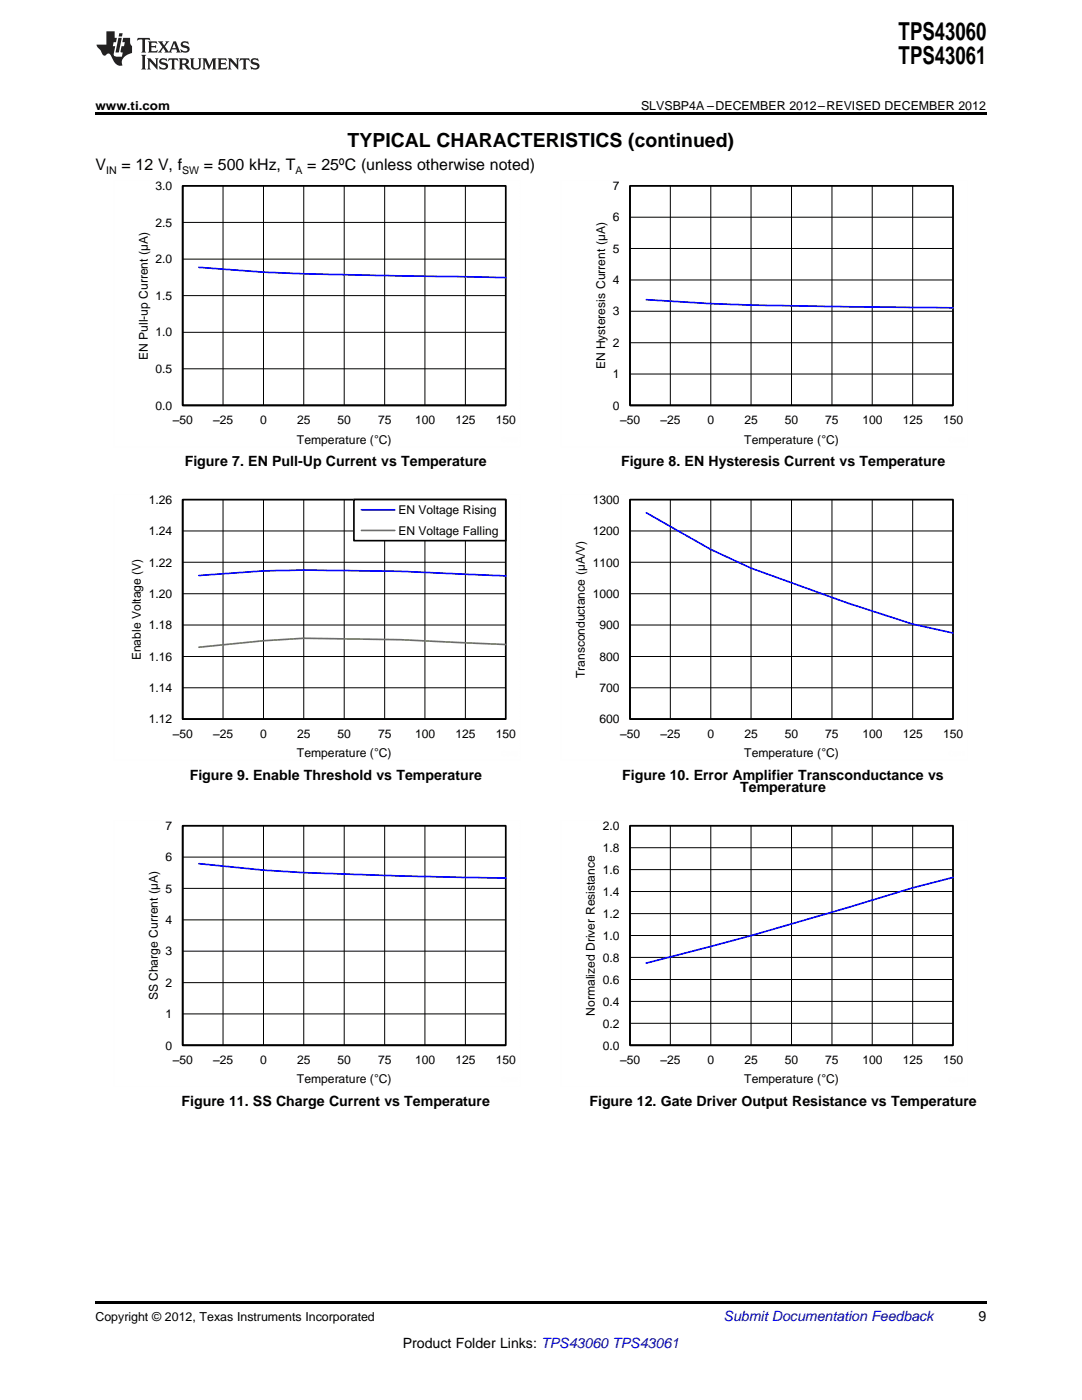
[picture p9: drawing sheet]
<svg xmlns="http://www.w3.org/2000/svg" width="216mm" height="279mm" viewBox="0 0 216 279" stroke-linecap="round" stroke-linejoin="round" font-family="sans-serif">
<g fill="none" stroke="#000" stroke-width=".2">
<path d="M36.5 99.7h64.4v43.8h-64.4M44.5 99.7v43.8M52.6 99.7v43.8M60.6 99.7v43.8M68.7 99.7v43.8M76.8 99.7v43.8M84.8 99.7v43.8M92.9 99.7v43.8M36.5 118.5h64.4M36.5 112.2h64.4M36.5 106h64.4M36.5 137.3h64.4"/>
<path d="M36.5 131h64.4M36.5 124.7h64.4M36.5 164.8h64.4v43.8h-64.4M36.5 177.3h64.4M36.5 171.1h64.4M44.5 164.8v43.8M52.6 164.8v43.8M60.6 164.8v43.8M68.7 164.8v43.8M76.8 164.8v43.8M84.8 164.8v43.8M92.9 164.8v43.8"/>
<path d="M125.7 164.8h64.4v43.8h-64.4M125.7 177.9h64.4M125.7 173.6h64.4M125.7 169.2h64.4M133.8 164.8v43.8M141.8 164.8v43.8M149.9 164.8v43.8M157.9 164.8v43.8M166 164.8v43.8M174 164.8v43.8M182.1 164.8v43.8M36.5 196.1h64.4"/>
<path d="M36.5 189.8h64.4M36.5 183.6h64.4M125.7 199.9h64.4M125.7 195.5h64.4M125.7 191.1h64.4M125.7 186.7h64.4M125.7 182.3h64.4M36.5 202.3h64.4M125.7 204.2h64.4"/>
</g>
<path d="M36.5 99.7h64.4v43.8h-64.4zM36.5 99.7v43.8h64.4M36.5 164.8h64.4v43.8h-64.4zM36.5 164.8v43.8h64.4M125.7 164.8h64.5v43.8h-64.5zM125.7 164.8v43.8h64.5" fill="none" stroke="#000" stroke-width=".33"/>
<path d="M39.7 114.9l12.9-1 8-.1 19.4 .2 20.9 .9M39.7 172.4l12.9 1.3a1071.2 1071.2 0 0 0 48.3 1.5M190.2 175.1l-8.1 2.1a890.3 890.3 0 0 1-53.1 15" fill="none" stroke="#00f" stroke-width=".33"/>
<path d="M22.7 163.7h81.2v53.1h-81.2zM112 163.7h81.1v53.1h-81.1z" fill="none" stroke="#fefefe" stroke-width=".2" stroke-dasharray=".4 .1" stroke-linecap="butt"/>
<path d="M100.9 128.6l-20.9-.9-19.4-.3-8 .5-12.9 1.3" fill="none" stroke="#77933c" stroke-width=".33"/>
<path d="M70.6 99.7h30.4v8.2h-30.4z" fill-rule="evenodd" fill="#fff"/>
<path d="M36.5 37.1h64.4v43.8h-64.4zM36.5 37.1v43.8h64.4M125.7 37.1h64.5v43.8h-64.5zM125.7 37.1v43.8h64.5M70.6 99.7h30.3v8.2h-30.3zM125.7 99.7h64.5v43.8h-64.5zM125.7 99.7v43.8h64.5" fill="none" stroke="#000" stroke-width=".33"/>
<path d="M39.7 53.4l12.9 .9 8 .3 40.3 .8M129 59.8l12.8 .8a1885 1885 0 0 0 48.4 .8M72.1 101.7h6.7M129 102.3l12.8 7.3 8.1 3.8 19.3 7 12.9 4.1 8.1 1.8" fill="none" stroke="#00f" stroke-width=".33"/>
<path d="M72.1 105.9h6.7" fill="none" stroke="#77933c" stroke-width=".33"/>
<path d="M22.7 36h81.2v53.1h-81.2zM112 36h81.1v53.1h-81.1zM22.7 98.6h81.2v53.2h-81.2zM112 98.6h81.1v53.2h-81.1z" fill="none" stroke="#fefefe" stroke-width=".2" stroke-dasharray=".4 .1" stroke-linecap="butt"/>
<g fill="none" stroke="#000" stroke-width=".2">
<path d="M36.5 37.1h64.4v43.8h-64.4M44.5 37.1v43.8M52.6 37.1v43.8M60.6 37.1v43.8M68.7 37.1v43.8M76.8 37.1v43.8M84.8 37.1v43.8M92.9 37.1v43.8M125.7 37.1h64.4v43.8h-64.4M133.8 37.1v43.8M141.8 37.1v43.8M149.9 37.1v43.8"/>
<path d="M157.9 37.1v43.8M166 37.1v43.8M174 37.1v43.8M182.1 37.1v43.8M36.5 59h64.4M36.5 51.7h64.4M36.5 44.4h64.4M125.7 55.9h64.4M125.7 49.6h64.4M125.7 43.3h64.4M36.5 73.6h64.4M36.5 66.3h64.4"/>
<path d="M125.7 74.6h64.4M125.7 68.4h64.4M125.7 62.1h64.4M125.7 99.7h64.4v43.8h-64.4M133.8 99.7v43.8M141.8 99.7v43.8M149.9 99.7v43.8M157.9 99.7v43.8M166 99.7v43.8M174 99.7v43.8M182.1 99.7v43.8M125.7 118.5h64.4"/>
<path d="M125.7 112.2h64.4M125.7 106h64.4M125.7 137.3h64.4M125.7 131h64.4M125.7 124.7h64.4"/>
</g>
<g fill="#231f20">
<path d="M27.5 7.6l-.1 .5 .4-.2h.6v.1v2.1l-.2 .4h1l-.3-.4v-2.1l.1-.1h.5l.5 .2-.2-.5zM29.5 8.3l.2 .3v1.5l-.2 .4h1.8l.2-.6a1.04 1.04 0 0 1-1.3 .2v-.7h.6l.3 .2v-.6l-.3 .2h-.6v-.6l.8-.1 .4 .3-.2-.5zM31.5 8.3l.9 1.1-.9 1.1h.8l-.2-.2 .5-.7 .4 .7-.2 .2h1.5l-.1-.2 .1-.4h.9l.1 .4-.2 .2h1l-.3-.3-.7-1.9h-.5l-.9 2-.8-1 .9-1h-.8l.1 .3-.3 .5-.4-.6 .2-.2zM34.7 8.6l.4 1h-.7zM36.3 8.4a.63 .63 0 0 0-.2 .7 .63 .63 0 0 0 .6 .4l.6 .2 .1 .2a.75 .75 0 0 1-.7 .4 .75 .75 0 0 1-.6-.5l.1 .7 .1-.1a1.11 1.11 0 0 0 1.5-.6 1.13 1.13 0 0 0-1.2-.8l-.1-.4a1.04 1.04 0 0 1 1.2 .2l-.2-.5-.1 .1-.5-.2zM28.2 10.9l.2 .4v2.2l-.2 .4h1l-.3-.4v-2.2l.3-.4zM29.3 11.6l.3 .4v1.5l-.3 .4h.8l-.2-.4v-1.3l1.5 1.7v-1.9l.2-.4h-.7l.2 .4v.9l-1.1-1.3zM32 11.8a.62 .62 0 0 0-.2 .7 .62 .62 0 0 0 .6 .4l.6 .1 .1 .3a.76 .76 0 0 1-.7 .3 .76 .76 0 0 1-.6-.4l.1 .7 .1-.1a1.11 1.11 0 0 0 1.5-.6 1.13 1.13 0 0 0-1.2-.8l-.1-.4a1.04 1.04 0 0 1 1.2 .2l-.2-.6-.1 .1-.5-.1zM33.7 11.6l-.2 .6a.61 .61 0 0 1 .8-.3v1.6l-.2 .4h.9l-.2-.4v-1.6a.63 .63 0 0 1 .8 .3l-.2-.6zM35.6 11.6l.3 .4v1.5l-.3 .4h1l-.2-.2v-.8l.5 .2a.76 .76 0 0 0 1.2 .7l-1-1a.58 .58 0 0 0 .6-.5 .58 .58 0 0 0-.5-.6zM36.4 11.9h.1a.45 .45 0 0 1 .5 .1 .45 .45 0 0 1 .1 .5l-.7 .2zM37.9 11.6l.2 .2a2.17 2.17 0 0 0 .3 1.9 .99 .99 0 0 0 1.6-.6v-1.1l.2-.4h-.7l.2 .2a1.92 1.92 0 0 1-.2 1.8 .6 .6 0 0 1-.9-.5v-1.1l.2-.4zM40.4 11.6l.2 .4v1.5l-.2 .4h.7l-.2-.4v-1.4l.8 1.8 .8-1.8v1.4l-.2 .4h.9l-.2-.4v-1.5l.2-.4h-.8l-.6 1.5-.6-1.5zM43.4 11.6l.2 .4v1.5l-.2 .4h1.8l.2-.6a1.04 1.04 0 0 1-1.3 .1v-.6h.5l.4 .2v-.6l-.4 .2h-.5v-.7h.8l.3 .3-.1-.6zM45.5 11.6l.2 .4v1.5l-.2 .4h.7l-.2-.4v-1.3l1.5 1.7v-1.9l.2-.4h-.7l.2 .4v.9l-1.1-1.3zM47.9 11.6l-.1 .6a.61 .61 0 0 1 .8-.3v1.6l-.3 .4h1l-.3-.4 .1-1.6a.63 .63 0 0 1 .7 .3l-.1-.6zM50.2 11.8a.62 .62 0 0 0-.2 .7 .62 .62 0 0 0 .6 .4l.6 .1 .2 .3a.76 .76 0 0 1-.8 .3 .76 .76 0 0 1-.6-.4l.1 .7 .2-.1a1.11 1.11 0 0 0 1.5-.6 1.13 1.13 0 0 0-1.3-.8l-.1-.4a1.04 1.04 0 0 1 1.2 .2l-.1-.6-.2 .1-.5-.1z"/>
<path d="M21.2 6.3v2.6h-1.9l.1 .4 .7 .9a.91 .91 0 0 0 1 .8 .56 .56 0 0 1 .5-.3 .56 .56 0 0 1 .5 .3l.4 .8a1.53 1.53 0 0 0 1.9 1.2 1.54 1.54 0 0 1 1-2.1l.9-.3v-1.4a1.52 1.52 0 0 1-.3-1.6h-1.4l-.2 .8h.5l-.2 .8h-.4l-.2 1v.2l.4 .1-.2 .8a1.93 1.93 0 0 1-1.6-.3l.3-1.8h-.5l.2-.8h.4l.2-.8h-.4v-1.3zM23.6 7.6l-.6 2.9h.7l.6-2.9zM23.8 6.6l-.1 .7h.6l.2-.7z"/>
</g>
<path d="M19 259.7h177.8v.5h-177.8z" fill="#000"/>
<g fill="#fff">
<path d="M156.1 222.4h.4v.7h-.4z"/>
<path d="M66.9 222.4h.3v.7h-.3z"/>
<path d="M156.1 159.8h.4v.7h-.4z"/>
<path d="M66.9 157.3h.3v.7h-.3z"/>
<path d="M156.1 94.7h.4v.7h-.4z"/>
<path d="M66.9 94.7h.3v.7h-.3z"/>
</g>
<path d="M19 22.5h177.8v.5h-177.8z" fill="#000"/>
<g font-size="4.9">
<text x="179.3" y="7.9">TPS43060</text>
<text x="179.3" y="12.8">TPS43061</text>
</g>
<text font-size="3.9" x="69.4" y="29.3">TYPICAL CHARACTERISTICS (continued)</text>
<g font-size="3.2">
<text x="19" y="34">V</text>
<text x="24.2" y="34">= 12 V, f</text>
<text x="40.7" y="34">= 500 kHz, T</text>
<text x="61.3" y="34">= 25ºC (unless otherwise noted)</text>
</g>
<g font-size="2.8">
<text x="36.9" y="93">Figure 7. EN Pull-Up Current vs Temperature</text>
<text x="123.9" y="93">Figure 8. EN Hysteresis Current vs Temperature</text>
<text x="37.9" y="155.6">Figure 9. Enable Threshold vs Temperature</text>
<text x="124.2" y="155.6">Figure 10. Error Amplifier Transconductance vs</text>
<text x="147.7" y="158">Temperature</text>
<text x="36.2" y="220.7">Figure 11. SS Charge Current vs Temperature</text>
<text x="117.6" y="220.7">Figure 12. Gate Driver Output Resistance vs Temperature</text>
<text x="195.3" y="263.6">9</text>
<text x="80.4" y="269">Product Folder Links: TPS43060 TPS43061</text>
</g>
<text font-size="2.8" fill="#0000c8" x="144.4" y="263.6">Submit Documentation Feedback</text>
<g font-size="2.5">
<text x="19" y="21.9">www.ti.com</text>
<text x="127.9" y="21.9">SLVSBP4A –DECEMBER 2012–REVISED DECEMBER 2012</text>
<text x="19" y="263.6">Copyright © 2012, Texas Instruments Incorporated</text>
</g>
<g font-size="2.4">
<text x="31" y="37.9">3.0</text>
<text x="122.3" y="37.9">7</text>
<text x="31" y="45.2">2.5</text>
<text x="122.3" y="44.2">6</text>
<text x="31" y="52.5">2.0</text>
<text x="122.3" y="50.4">5</text>
<text x="31" y="59.8">1.5</text>
<text x="122.3" y="56.7">4</text>
<text x="122.3" y="63">3</text>
<text x="29.5" y="71.8" transform="rotate(-90 29.5 71.8)">EN Pull-up Current (µA)</text>
<text x="31" y="67.1">1.0</text>
<text x="122.3" y="69.2">2</text>
<text x="31" y="74.4">0.5</text>
<text x="120.7" y="73.7" transform="rotate(-90 120.7 73.7)">EN Hysteresis Current (µA)</text>
<text x="122.3" y="75.5">1</text>
<text x="31" y="81.7">0.0</text>
<text x="122.3" y="81.7">0</text>
<text x="34.5" y="84.7">±50</text>
<text x="42.5" y="84.7">±25</text>
<text x="51.9" y="84.7">0</text>
<text x="59.3" y="88.5">Temperature (ÉC)</text>
<text x="59.3" y="84.7">25</text>
<text x="67.4" y="84.7">50</text>
<text x="75.4" y="84.7">75</text>
<text x="82.8" y="84.7">100</text>
<text x="90.9" y="84.7">125</text>
<text x="98.9" y="84.7">150</text>
<text x="123.7" y="84.7">±50</text>
<text x="131.8" y="84.7">±25</text>
<text x="141.2" y="84.7">0</text>
<text x="148.5" y="88.5">Temperature (ÉC)</text>
<text x="148.6" y="84.7">25</text>
<text x="156.6" y="84.7">50</text>
<text x="164.7" y="84.7">75</text>
<text x="172.1" y="84.7">100</text>
<text x="180.1" y="84.7">125</text>
<text x="188.2" y="84.7">150</text>
<text x="29.7" y="100.5">1.26</text>
<text x="118.3" y="100.5">1300</text>
<text x="29.7" y="106.8">1.24</text>
<text x="79.5" y="102.6">EN Voltage Rising</text>
<text x="79.5" y="106.7">EN Voltage Falling</text>
<text x="118.3" y="106.8">1200</text>
<text x="29.7" y="113.1">1.22</text>
<text x="118.3" y="113.1">1100</text>
<text x="29.7" y="119.3">1.20</text>
<text x="118.3" y="119.3">1000</text>
<text x="29.7" y="125.6">1.18</text>
<text x="119.6" y="125.6">900</text>
<text x="28.1" y="131.8" transform="rotate(-90 28.1 131.8)">Enable Voltage (V)</text>
<text x="29.7" y="131.8">1.16</text>
<text x="119.6" y="131.8">800</text>
<text x="116.7" y="135.4" transform="rotate(-90 116.7 135.4)">Transconductance (µA/V)</text>
<text x="29.7" y="138.1">1.14</text>
<text x="119.6" y="138.1">700</text>
<text x="29.7" y="144.4">1.12</text>
<text x="34.5" y="147.3">±50</text>
<text x="42.5" y="147.3">±25</text>
<text x="51.9" y="147.3">0</text>
<text x="59.3" y="147.3">25</text>
<text x="67.4" y="147.3">50</text>
<text x="75.4" y="147.3">75</text>
<text x="82.8" y="147.3">100</text>
<text x="90.9" y="147.3">125</text>
<text x="98.9" y="147.3">150</text>
<text x="119.6" y="144.4">600</text>
<text x="123.7" y="147.3">±50</text>
<text x="131.8" y="147.3">±25</text>
<text x="141.2" y="147.3">0</text>
<text x="148.6" y="147.3">25</text>
<text x="156.6" y="147.3">50</text>
<text x="164.7" y="147.3">75</text>
<text x="172.1" y="147.3">100</text>
<text x="180.1" y="147.3">125</text>
<text x="188.2" y="147.3">150</text>
<text x="59.3" y="151.1">Temperature (ÉC)</text>
<text x="148.5" y="151.1">Temperature (ÉC)</text>
<text x="33" y="165.6">7</text>
<text x="120.3" y="165.6">2.0</text>
<text x="33" y="171.9">6</text>
<text x="120.3" y="170">1.8</text>
<text x="33" y="178.1">5</text>
<text x="120.3" y="178.8">1.4</text>
<text x="120.3" y="174.4">1.6</text>
<text x="33" y="184.4">4</text>
<text x="120.3" y="183.2">1.2</text>
<text x="33" y="190.7">3</text>
<text x="120.3" y="191.9">0.8</text>
<text x="120.3" y="187.5">1.0</text>
<text x="33" y="196.9">2</text>
<text x="120.3" y="196.3">0.6</text>
<text x="31.5" y="199.7" transform="rotate(-90 31.5 199.7)">SS Charge Current (µA)</text>
<text x="33" y="203.2">1</text>
<text x="118.7" y="202.7" transform="rotate(-90 118.7 202.7)">Normalized Driver Resistance</text>
<text x="120.3" y="200.7">0.4</text>
<text x="33" y="209.5">0</text>
<text x="120.3" y="209.5">0.0</text>
<text x="120.3" y="205.1">0.2</text>
<text x="34.5" y="212.4">±50</text>
<text x="42.5" y="212.4">±25</text>
<text x="51.9" y="212.4">0</text>
<text x="59.3" y="212.4">25</text>
<text x="67.4" y="212.4">50</text>
<text x="75.4" y="212.4">75</text>
<text x="82.8" y="212.4">100</text>
<text x="90.9" y="212.4">125</text>
<text x="98.9" y="212.4">150</text>
<text x="123.7" y="212.4">±50</text>
<text x="131.8" y="212.4">±25</text>
<text x="141.2" y="212.4">0</text>
<text x="148.6" y="212.4">25</text>
<text x="156.6" y="212.4">50</text>
<text x="164.7" y="212.4">75</text>
<text x="172.1" y="212.4">100</text>
<text x="180.1" y="212.4">125</text>
<text x="188.2" y="212.4">150</text>
<text x="59.3" y="216.2">Temperature (ÉC)</text>
<text x="148.5" y="216.2">Temperature (ÉC)</text>
</g>
<g font-size="2.1">
<text x="21.2" y="34.6">IN</text>
<text x="36.3" y="34.6">SW</text>
<text x="58.9" y="34.6">A</text>
</g>
</svg>
